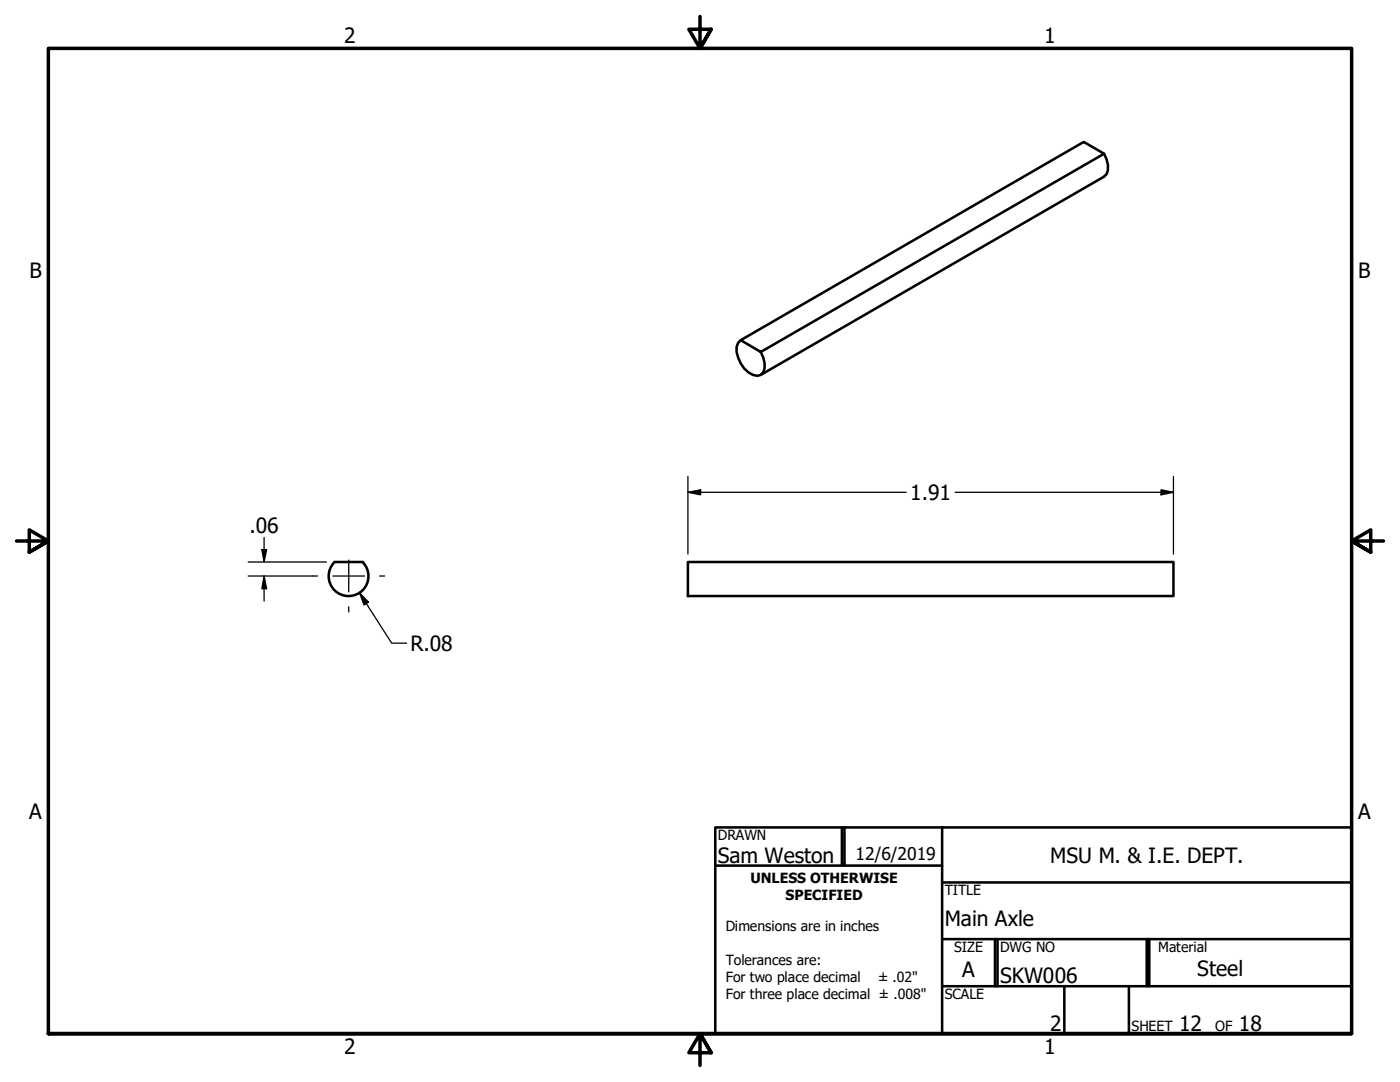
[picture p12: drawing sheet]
<svg xmlns="http://www.w3.org/2000/svg" width="279mm" height="216mm" viewBox="0 0 279 216" stroke-linecap="round" stroke-linejoin="round" font-family="sans-serif">
<!-- layer: Visible (ANSI) -->
<path d="M220.3 30.7a4.5 4.5 0 0 1 .6 4l-.6 .5-68.5 39.6M147.8 67.9l68.5-39.6 4 2.4-68.5 39.5zM147.8 67.9a2.74 2.74 0 0 0-.5 3.5 5 5 0 0 0 3.8 3.6l.7-.2a2.9 2.9 0 0 0 .5-3.4l-.5-1.2M66.7 112.2a4 4 0 0 0 .1 5.6 4 4 0 0 0 5.6 0 4 4 0 0 0 0-5.6M66.7 112.1h5.8M137.3 112.1h96.9v6.8h-96.9z" fill="none" stroke="#000" stroke-width=".51"/>
<!-- layer: Border (ANSI) -->
<path d="M139.7 3.3v6.4l-2.2-3.9h4.4l-2.2 3.9 2.2-3.9M3.3 107.9h6.4l-3.9-2.2v4.5l3.9-2.3-3.9 2.3M276.1 107.9h-6.4l3.9-2.2v4.5l-3.9-2.3 3.9 2.3M9.7 206.2v-196.5h260v196.5h-260h260M141.9 210.1l-2.2-3.9 2.2 3.9h-4.4l2.2-3.9v6.4" fill="none" stroke="#000" stroke-width=".7"/>
<!-- layer: Title (ANSI) -->
<g fill="none" stroke="#000" stroke-width=".51">
<path d="M142.7 165.1h127v41.1h-127zM142.7 172.7h45.3M168 165.1v7.6M168.5 165.1v7.6M188 176.1h81.7M188 165.1v41.1M188 187.4h81.7M188 196.8h81.7M198.6 187.4v9.4M199.1 187.4v9.4M212.4 196.8v9.4M225.3 196.8v9.4"/>
<path d="M228.9 187.4v9.4M229.4 187.4v9.4"/>
</g>
<!-- layer: Center Mark (ANSI) -->
<path d="M62.4 114.9h1M66.4 114.9h6.4M69.6 111.8v6.3M75.8 114.9h1M69.6 121.1v1" fill="none" stroke="#000" stroke-width=".25"/>
<!-- layer: Dimension (ANSI) -->
<g fill="none" stroke="#000" stroke-width=".25">
<path d="M137.3 98.2l2.5-.5v1zM137.3 98.2h43.5M137.3 95.1v15.5M190.6 98.2h43.6M231.7 97.7l2.5 .5-2.5 .5zM234.2 95.1v15.5M49.5 112.1h15.7M49.5 114.9h12.9M52.3 109.7h.9l-.5 2.4zM52.7 114.9l.5 2.6h-.9zM52.7 107.3v4.8M52.7 114.9v5.1"/>
<path d="M71.8 118.3l1.7 1.8-.9 .6zM71.8 118.3l6.4 10h3"/>
</g>
<g fill="#000">
<path d="M137.3 98.2l2.5-.5v1z" fill-rule="evenodd"/>
<path d="M231.7 97.7l2.5 .5-2.5 .5z" fill-rule="evenodd"/>
<path d="M52.3 109.7h.9l-.5 2.4z" fill-rule="evenodd"/>
<path d="M52.7 114.9l.5 2.6h-.9z" fill-rule="evenodd"/>
<path d="M71.8 118.3l1.7 1.8-.9 .6z" fill-rule="evenodd"/>
</g>
<g font-size="4.2">
<text x="68.7" y="8.6">2</text>
<text x="208.4" y="8.6">1</text>
<text x="5.9" y="55.5">B</text>
<text x="271.1" y="55.5">B</text>
<text x="181.7" y="99.8">1.91</text>
<text x="49.8" y="106.4">.06</text>
<text x="81.9" y="129.9">R.08</text>
<text x="5.8" y="163.4">A</text>
<text x="271" y="163.4">A</text>
<text x="143.3" y="172.1">Sam Weston</text>
<text x="209.6" y="172.1">MSU M. &amp; I.E. DEPT.</text>
<text x="188.5" y="184.8">Main Axle</text>
<text x="192" y="194.9">A</text>
<text x="199.6" y="196.2">SKW006</text>
<text x="239" y="194.8">Steel</text>
<text x="209.6" y="205.7">2</text>
<text x="235.3" y="205.7">12</text>
<text x="247.3" y="205.7">18</text>
<text x="68.7" y="210.3">2</text>
<text x="208.4" y="210.3">1</text>
</g>
<text font-size="3.5" x="170.8" y="171.6">12/6/2019</text>
<g font-size="2.8">
<text x="143.3" y="167.6">DRAWN</text>
<text x="149.8" y="176.2">UNLESS OTHERWISE</text>
<text x="156.8" y="179.6">SPECIFIED</text>
<text x="188.5" y="178.6">TITLE</text>
<text x="144.8" y="185.9">Dimensions are in inches</text>
<text x="190.4" y="189.9">SIZE</text>
<text x="199.6" y="189.9">DWG NO</text>
<text x="231.1" y="190">Material</text>
<text x="144.8" y="192.5">Tolerances are:</text>
<text x="144.8" y="195.9">For two place decimal</text>
<text x="175.3" y="195.9">± .02&quot;</text>
<text x="144.8" y="199.3">For three place decimal ± .008&quot;</text>
<text x="188.5" y="199.3">SCALE</text>
<text x="225.8" y="205.7">SHEET</text>
<text x="242.5" y="205.7">OF</text>
</g>
</svg>
